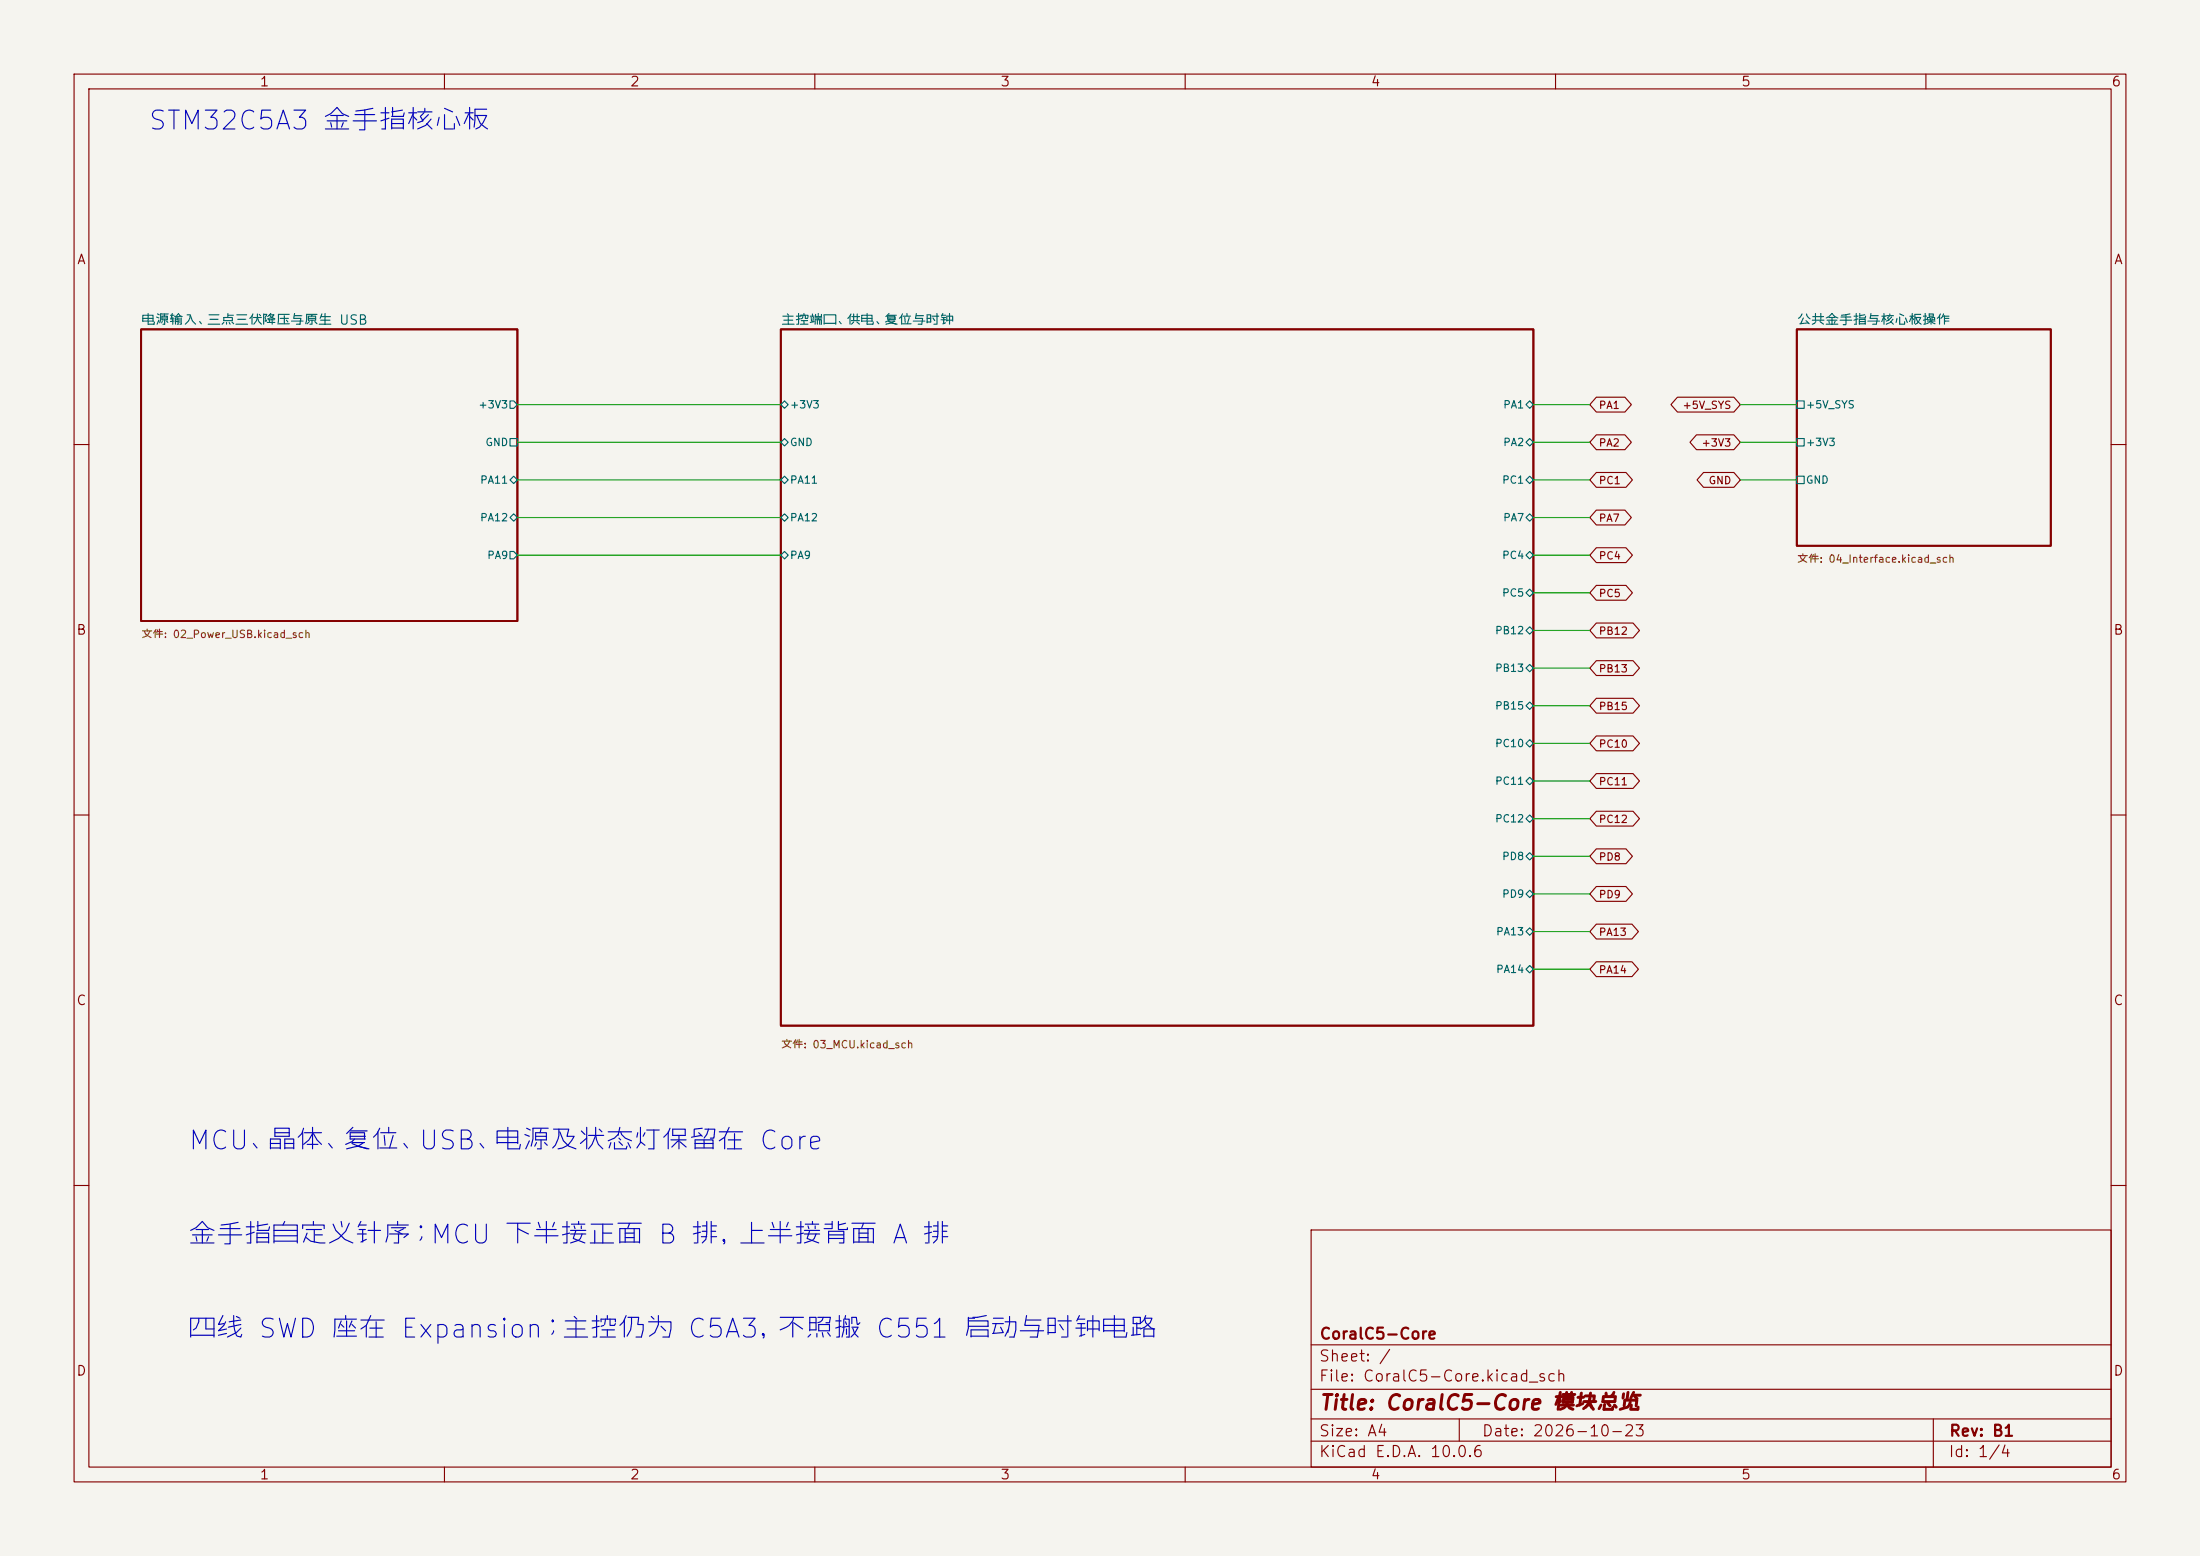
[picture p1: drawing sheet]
(kicad_sch
 (version 20260306)
 (generator "eeschema")
 (generator_version "10.0")
 (paper "A4")
 (title_block
  (title "CoralC5-Core 模块总览")
  (date "2026-10-23")
  (rev "B1")
  (company "CoralC5-Core"))
 (lib_symbols)
 (text "MCU、晶体、复位、USB、电源及状态灯保留在 Core"
  (exclude_from_sim no)
  (at 20.32 157.226 0)
  (effects (font (size 2.54 2.54)) (justify left top)))
 (text "STM32C5A3 金手指核心板"
  (exclude_from_sim no)
  (at 20 15 0)
  (effects (font (size 2.54 2.54)) (justify left top)))
 (text "四线 SWD 座在 Expansion；主控仍为 C5A3，不照搬 C551 启动与时钟电路"
  (exclude_from_sim no)
  (at 20.32 182.626 0)
  (effects (font (size 2.54 2.54)) (justify left top)))
 (text "金手指自定义针序；MCU 下半接正面 B 排，上半接背面 A 排"
  (exclude_from_sim no)
  (at 20.32 169.926 0)
  (effects (font (size 2.54 2.54)) (justify left top)))
 (wire
  (pts (xy 207.01 85.09) (xy 214.63 85.09))
  (stroke (width 0) (type default)))
 (wire
  (pts (xy 69.85 69.85) (xy 105.41 69.85))
  (stroke (width 0) (type default)))
 (wire
  (pts (xy 207.01 54.61) (xy 214.63 54.61))
  (stroke (width 0) (type default)))
 (wire
  (pts (xy 69.85 74.93) (xy 105.41 74.93))
  (stroke (width 0) (type default)))
 (wire
  (pts (xy 242.57 59.69) (xy 234.95 59.69))
  (stroke (width 0) (type default)))
 (wire
  (pts (xy 207.01 64.77) (xy 214.63 64.77))
  (stroke (width 0) (type default)))
 (wire
  (pts (xy 207.01 90.17) (xy 214.63 90.17))
  (stroke (width 0) (type default)))
 (wire
  (pts (xy 207.01 125.73) (xy 214.63 125.73))
  (stroke (width 0) (type default)))
 (wire
  (pts (xy 207.01 80.01) (xy 214.63 80.01))
  (stroke (width 0) (type default)))
 (wire
  (pts (xy 207.01 59.69) (xy 214.63 59.69))
  (stroke (width 0) (type default)))
 (wire
  (pts (xy 207.01 105.41) (xy 214.63 105.41))
  (stroke (width 0) (type default)))
 (wire
  (pts (xy 242.57 54.61) (xy 234.95 54.61))
  (stroke (width 0) (type default)))
 (wire
  (pts (xy 207.01 120.65) (xy 214.63 120.65))
  (stroke (width 0) (type default)))
 (wire
  (pts (xy 69.85 54.61) (xy 105.41 54.61))
  (stroke (width 0) (type default)))
 (wire
  (pts (xy 69.85 59.69) (xy 105.41 59.69))
  (stroke (width 0) (type default)))
 (wire
  (pts (xy 207.01 100.33) (xy 214.63 100.33))
  (stroke (width 0) (type default)))
 (wire
  (pts (xy 242.57 64.77) (xy 234.95 64.77))
  (stroke (width 0) (type default)))
 (wire
  (pts (xy 207.01 130.81) (xy 214.63 130.81))
  (stroke (width 0) (type default)))
 (wire
  (pts (xy 69.85 64.77) (xy 105.41 64.77))
  (stroke (width 0) (type default)))
 (wire
  (pts (xy 207.01 110.49) (xy 214.63 110.49))
  (stroke (width 0) (type default)))
 (wire
  (pts (xy 207.01 115.57) (xy 214.63 115.57))
  (stroke (width 0) (type default)))
 (wire
  (pts (xy 207.01 74.93) (xy 214.63 74.93))
  (stroke (width 0) (type default)))
 (wire
  (pts (xy 207.01 69.85) (xy 214.63 69.85))
  (stroke (width 0) (type default)))
 (wire
  (pts (xy 207.01 95.25) (xy 214.63 95.25))
  (stroke (width 0) (type default)))
 (global_label "PC5"
  (shape bidirectional)
  (at 214.63 80.01 0)
  (effects (font (size 1 1)) (justify left))
  (property "Intersheetrefs" "${INTERSHEET_REFS}" (at 214.63 80.01 0) (hide yes) (show_name no) (do_not_autoplace no) (effects (font (size 1.27 1.27)))))
 (global_label "PC10"
  (shape bidirectional)
  (at 214.63 100.33 0)
  (effects (font (size 1 1)) (justify left))
  (property "Intersheetrefs" "${INTERSHEET_REFS}" (at 214.63 100.33 0) (hide yes) (show_name no) (do_not_autoplace no) (effects (font (size 1.27 1.27)))))
 (global_label "PA1"
  (shape bidirectional)
  (at 214.63 54.61 0)
  (effects (font (size 1 1)) (justify left))
  (property "Intersheetrefs" "${INTERSHEET_REFS}" (at 214.63 54.61 0) (hide yes) (show_name no) (do_not_autoplace no) (effects (font (size 1.27 1.27)))))
 (global_label "PA7"
  (shape bidirectional)
  (at 214.63 69.85 0)
  (effects (font (size 1 1)) (justify left))
  (property "Intersheetrefs" "${INTERSHEET_REFS}" (at 214.63 69.85 0) (hide yes) (show_name no) (do_not_autoplace no) (effects (font (size 1.27 1.27)))))
 (global_label "PB12"
  (shape bidirectional)
  (at 214.63 85.09 0)
  (effects (font (size 1 1)) (justify left))
  (property "Intersheetrefs" "${INTERSHEET_REFS}" (at 214.63 85.09 0) (hide yes) (show_name no) (do_not_autoplace no) (effects (font (size 1.27 1.27)))))
 (global_label "PC11"
  (shape bidirectional)
  (at 214.63 105.41 0)
  (effects (font (size 1 1)) (justify left))
  (property "Intersheetrefs" "${INTERSHEET_REFS}" (at 214.63 105.41 0) (hide yes) (show_name no) (do_not_autoplace no) (effects (font (size 1.27 1.27)))))
 (global_label "PA14"
  (shape bidirectional)
  (at 214.63 130.81 0)
  (effects (font (size 1 1)) (justify left))
  (property "Intersheetrefs" "${INTERSHEET_REFS}" (at 214.63 130.81 0) (hide yes) (show_name no) (do_not_autoplace no) (effects (font (size 1.27 1.27)))))
 (global_label "+3V3"
  (shape bidirectional)
  (at 234.95 59.69 180)
  (effects (font (size 1 1)) (justify right))
  (property "Intersheetrefs" "${INTERSHEET_REFS}" (at 234.95 59.69 0) (hide yes) (show_name no) (do_not_autoplace no) (effects (font (size 1.27 1.27)))))
 (global_label "+5V_SYS"
  (shape bidirectional)
  (at 234.95 54.61 180)
  (effects (font (size 1 1)) (justify right))
  (property "Intersheetrefs" "${INTERSHEET_REFS}" (at 234.95 54.61 0) (hide yes) (show_name no) (do_not_autoplace no) (effects (font (size 1.27 1.27)))))
 (global_label "PD9"
  (shape bidirectional)
  (at 214.63 120.65 0)
  (effects (font (size 1 1)) (justify left))
  (property "Intersheetrefs" "${INTERSHEET_REFS}" (at 214.63 120.65 0) (hide yes) (show_name no) (do_not_autoplace no) (effects (font (size 1.27 1.27)))))
 (global_label "PC4"
  (shape bidirectional)
  (at 214.63 74.93 0)
  (effects (font (size 1 1)) (justify left))
  (property "Intersheetrefs" "${INTERSHEET_REFS}" (at 214.63 74.93 0) (hide yes) (show_name no) (do_not_autoplace no) (effects (font (size 1.27 1.27)))))
 (global_label "PB13"
  (shape bidirectional)
  (at 214.63 90.17 0)
  (effects (font (size 1 1)) (justify left))
  (property "Intersheetrefs" "${INTERSHEET_REFS}" (at 214.63 90.17 0) (hide yes) (show_name no) (do_not_autoplace no) (effects (font (size 1.27 1.27)))))
 (global_label "PD8"
  (shape bidirectional)
  (at 214.63 115.57 0)
  (effects (font (size 1 1)) (justify left))
  (property "Intersheetrefs" "${INTERSHEET_REFS}" (at 214.63 115.57 0) (hide yes) (show_name no) (do_not_autoplace no) (effects (font (size 1.27 1.27)))))
 (global_label "GND"
  (shape bidirectional)
  (at 234.95 64.77 180)
  (effects (font (size 1 1)) (justify right))
  (property "Intersheetrefs" "${INTERSHEET_REFS}" (at 234.95 64.77 0) (hide yes) (show_name no) (do_not_autoplace no) (effects (font (size 1.27 1.27)))))
 (global_label "PA2"
  (shape bidirectional)
  (at 214.63 59.69 0)
  (effects (font (size 1 1)) (justify left))
  (property "Intersheetrefs" "${INTERSHEET_REFS}" (at 214.63 59.69 0) (hide yes) (show_name no) (do_not_autoplace no) (effects (font (size 1.27 1.27)))))
 (global_label "PC1"
  (shape bidirectional)
  (at 214.63 64.77 0)
  (effects (font (size 1 1)) (justify left))
  (property "Intersheetrefs" "${INTERSHEET_REFS}" (at 214.63 64.77 0) (hide yes) (show_name no) (do_not_autoplace no) (effects (font (size 1.27 1.27)))))
 (global_label "PA13"
  (shape bidirectional)
  (at 214.63 125.73 0)
  (effects (font (size 1 1)) (justify left))
  (property "Intersheetrefs" "${INTERSHEET_REFS}" (at 214.63 125.73 0) (hide yes) (show_name no) (do_not_autoplace no) (effects (font (size 1.27 1.27)))))
 (global_label "PC12"
  (shape bidirectional)
  (at 214.63 110.49 0)
  (effects (font (size 1 1)) (justify left))
  (property "Intersheetrefs" "${INTERSHEET_REFS}" (at 214.63 110.49 0) (hide yes) (show_name no) (do_not_autoplace no) (effects (font (size 1.27 1.27)))))
 (global_label "PB15"
  (shape bidirectional)
  (at 214.63 95.25 0)
  (effects (font (size 1 1)) (justify left))
  (property "Intersheetrefs" "${INTERSHEET_REFS}" (at 214.63 95.25 0) (hide yes) (show_name no) (do_not_autoplace no) (effects (font (size 1.27 1.27)))))
 (sheet
  (at 105.41 44.45)
  (size 101.6 93.98)
  (exclude_from_sim no)
  (in_bom yes)
  (on_board yes)
  (dnp no)
  (stroke (width 0.254) (type solid))
  (fill (color 0 0 0 0))
  (property "Sheetname" "主控端口、供电、复位与时钟" (at 105.41 43.18 0) (show_name no) (do_not_autoplace no) (effects (font (size 1.27 1.27)) (justify left)))
  (property "Sheetfile" "03_MCU.kicad_sch" (at 105.41 140.97 0) (show_name no) (do_not_autoplace no) (effects (font (size 1 1)) (justify left)))
  (pin "+3V3" bidirectional (at 105.41 54.61 180) (effects (font (size 1 1)) (justify left)))
  (pin "GND" bidirectional (at 105.41 59.69 180) (effects (font (size 1 1)) (justify left)))
  (pin "PA11" bidirectional (at 105.41 64.77 180) (effects (font (size 1 1)) (justify left)))
  (pin "PA12" bidirectional (at 105.41 69.85 180) (effects (font (size 1 1)) (justify left)))
  (pin "PA9" bidirectional (at 105.41 74.93 180) (effects (font (size 1 1)) (justify left)))
  (pin "PA1" bidirectional (at 207.01 54.61 0) (effects (font (size 1 1)) (justify right)))
  (pin "PA2" bidirectional (at 207.01 59.69 0) (effects (font (size 1 1)) (justify right)))
  (pin "PC1" bidirectional (at 207.01 64.77 0) (effects (font (size 1 1)) (justify right)))
  (pin "PA7" bidirectional (at 207.01 69.85 0) (effects (font (size 1 1)) (justify right)))
  (pin "PC4" bidirectional (at 207.01 74.93 0) (effects (font (size 1 1)) (justify right)))
  (pin "PC5" bidirectional (at 207.01 80.01 0) (effects (font (size 1 1)) (justify right)))
  (pin "PB12" bidirectional (at 207.01 85.09 0) (effects (font (size 1 1)) (justify right)))
  (pin "PB13" bidirectional (at 207.01 90.17 0) (effects (font (size 1 1)) (justify right)))
  (pin "PB15" bidirectional (at 207.01 95.25 0) (effects (font (size 1 1)) (justify right)))
  (pin "PC10" bidirectional (at 207.01 100.33 0) (effects (font (size 1 1)) (justify right)))
  (pin "PC11" bidirectional (at 207.01 105.41 0) (effects (font (size 1 1)) (justify right)))
  (pin "PC12" bidirectional (at 207.01 110.49 0) (effects (font (size 1 1)) (justify right)))
  (pin "PD8" bidirectional (at 207.01 115.57 0) (effects (font (size 1 1)) (justify right)))
  (pin "PD9" bidirectional (at 207.01 120.65 0) (effects (font (size 1 1)) (justify right)))
  (pin "PA13" bidirectional (at 207.01 125.73 0) (effects (font (size 1 1)) (justify right)))
  (pin "PA14" bidirectional (at 207.01 130.81 0) (effects (font (size 1 1)) (justify right))))
 (sheet
  (at 19.05 44.45)
  (size 50.8 39.37)
  (exclude_from_sim no)
  (in_bom yes)
  (on_board yes)
  (dnp no)
  (stroke (width 0.254) (type solid))
  (fill (color 0 0 0 0))
  (property "Sheetname" "电源输入、三点三伏降压与原生 USB" (at 19.05 43.18 0) (show_name no) (do_not_autoplace no) (effects (font (size 1.27 1.27)) (justify left)))
  (property "Sheetfile" "02_Power_USB.kicad_sch" (at 19.05 85.598 0) (show_name no) (do_not_autoplace no) (effects (font (size 1 1)) (justify left)))
  (pin "+3V3" output (at 69.85 54.61 0) (effects (font (size 1 1)) (justify right)))
  (pin "GND" passive (at 69.85 59.69 0) (effects (font (size 1 1)) (justify right)))
  (pin "PA11" bidirectional (at 69.85 64.77 0) (effects (font (size 1 1)) (justify right)))
  (pin "PA12" bidirectional (at 69.85 69.85 0) (effects (font (size 1 1)) (justify right)))
  (pin "PA9" output (at 69.85 74.93 0) (effects (font (size 1 1)) (justify right))))
 (sheet
  (at 242.57 44.45)
  (size 34.29 29.21)
  (exclude_from_sim no)
  (in_bom yes)
  (on_board yes)
  (dnp no)
  (stroke (width 0.254) (type solid))
  (fill (color 0 0 0 0))
  (property "Sheetname" "公共金手指与核心板操作" (at 242.57 43.18 0) (show_name no) (do_not_autoplace no) (effects (font (size 1.27 1.27)) (justify left)))
  (property "Sheetfile" "04_Interface.kicad_sch" (at 242.57 75.438 0) (show_name no) (do_not_autoplace no) (effects (font (size 1 1)) (justify left)))
  (pin "+5V_SYS" passive (at 242.57 54.61 180) (effects (font (size 1 1)) (justify left)))
  (pin "+3V3" passive (at 242.57 59.69 180) (effects (font (size 1 1)) (justify left)))
  (pin "GND" passive (at 242.57 64.77 180) (effects (font (size 1 1)) (justify left))))
 (sheet_instances
  (path ""
   (page "1")))
 (embedded_fonts no))
